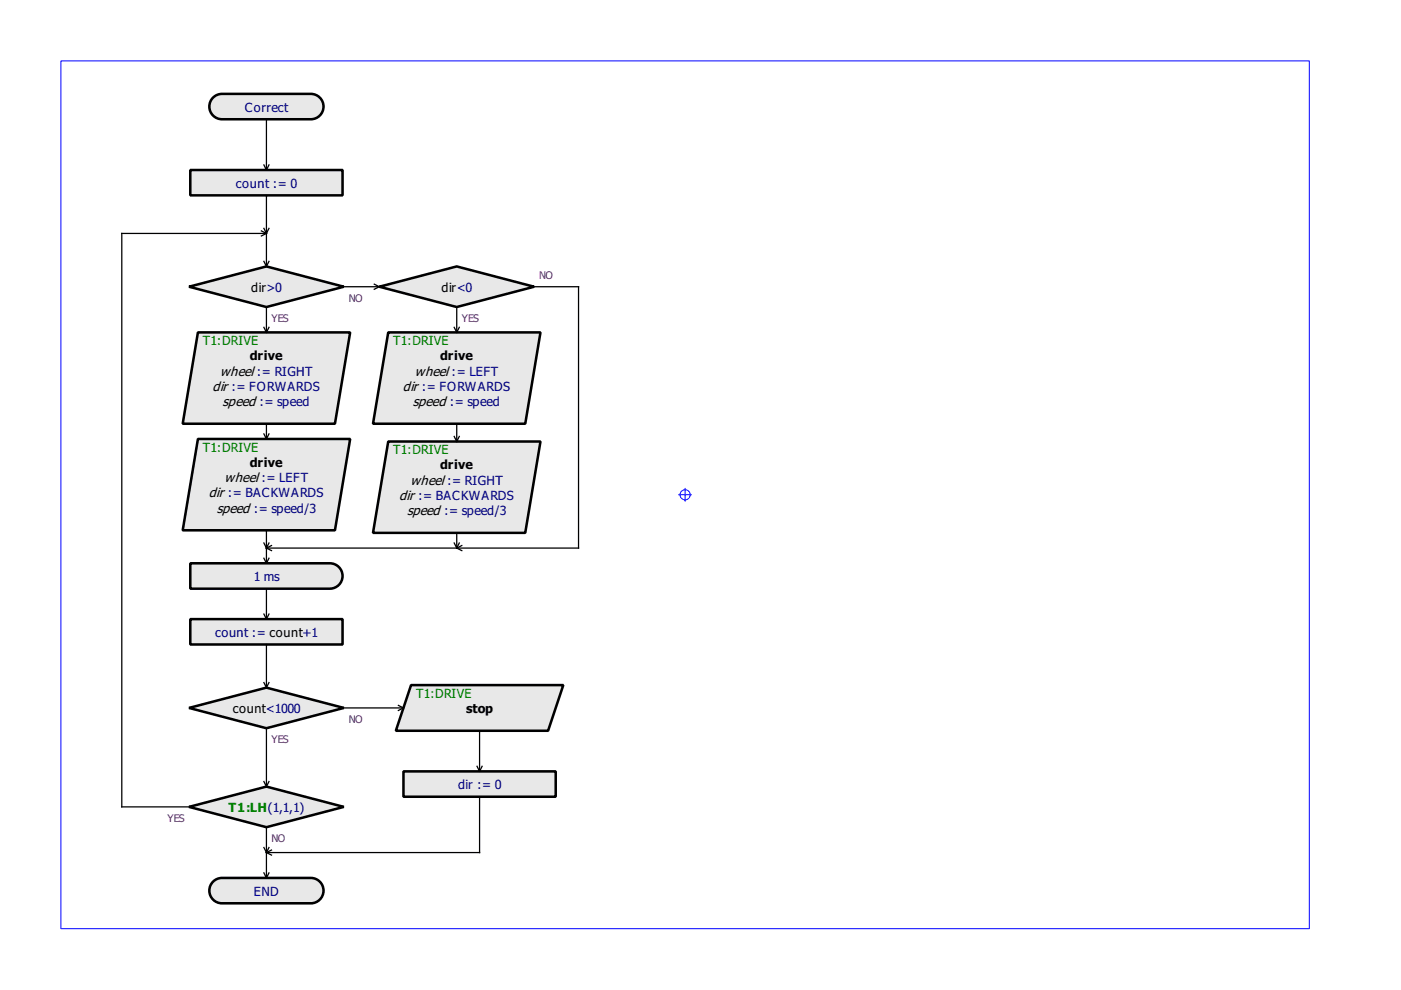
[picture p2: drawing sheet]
<svg xmlns="http://www.w3.org/2000/svg" width="297mm" height="210mm" viewBox="0 0 297 210" stroke-linecap="round" stroke-linejoin="round" font-family="sans-serif">
<path d="M12.9 12.9h264.7v184h-264.7z" fill-rule="evenodd" fill="#fff" stroke="#00f" stroke-width=".21"/>
<g fill="none" stroke="#00f" stroke-width=".21">
<path d="M143.9 104.9h2.7M145.3 103.6v2.7"/>
<circle cx="145.3" cy="104.9" r="1.08"/>
</g>
<g fill="#e8e8e8" stroke="#000" stroke-width=".54">
<path d="M45 20.9a2.68 2.68 0 0 1 2.1-1h18.8a2.69 2.69 0 0 1 2.7 2.7 2.69 2.69 0 0 1-2.7 2.7h-18.8a2.69 2.69 0 0 1-2.5-1.5 2.69 2.69 0 0 1 .4-2.9z" fill-rule="evenodd"/>
<path d="M45 187.2a2.68 2.68 0 0 1 2.1-1.1h18.8a2.69 2.69 0 0 1 2.7 2.7 2.69 2.69 0 0 1-2.7 2.7h-18.8a2.69 2.69 0 0 1-2.5-1.5 2.69 2.69 0 0 1 .4-2.8z" fill-rule="evenodd"/>
<path d="M40.1 60.8l16.4-4.3 16.4 4.3-16.4 4.3z" fill-rule="evenodd"/>
<path d="M42 70.5h32.2l-3.2 19.3h-32.3z" fill-rule="evenodd"/>
<path d="M42 93.1h32.2l-3.2 19.3h-32.3z" fill-rule="evenodd"/>
<path d="M82.3 70.5h32.3l-3.2 19.3h-32.3z" fill-rule="evenodd"/>
<path d="M82.3 93.6h32.3l-3.2 19.4h-32.3z" fill-rule="evenodd"/>
<path d="M80.4 60.8l16.4-4.3 16.4 4.3-16.4 4.3z" fill-rule="evenodd"/>
<path d="M40.3 131.3h32.3v5.3h-32.3z" fill-rule="evenodd"/>
<path d="M40.1 150.1l16.4-4.3 16.4 4.3-16.4 4.3z" fill-rule="evenodd"/>
<path d="M87.2 145.3h32.2l-3.2 9.6h-32.3z" fill-rule="evenodd"/>
<path d="M40.3 36h32.3v5.4h-32.3z" fill-rule="evenodd"/>
<path d="M40.1 171.1l16.4-4.3 16.4 4.3-16.4 4.3z" fill-rule="evenodd"/>
<path d="M85.5 163.5h32.3v5.4h-32.3z" fill-rule="evenodd"/>
<path d="M40.3 119.4h29.6a2.69 2.69 0 0 1 2.7 2.7 2.69 2.69 0 0 1-2.7 2.7h-29.6z" fill-rule="evenodd"/>
</g>
<g fill="none" stroke="#000" stroke-width=".27">
<path d="M56 35l.5 1M56.5 25.3v10.7M57 35l-.5 1M55.4 49l1.1 .5M56 48.4l.5 1.1M56 55.4l.5 1.1M56.5 41.4v15.1M56.5 49.5h-30.7v121.6h14.3M56.5 49.5l-1.1 .5M57 48.4l-.5 1.1M57 55.4l-.5 1.1M56 69.4l.5 1.1"/>
<path d="M56.5 65.1v5.4M57 69.4l-.5 1.1M72.9 60.8h7.5M79.4 60.3l1 .5M80.4 60.8l-1 .5M96.3 69.4l.5 1.1M96.8 65.1v5.4M97.4 69.4l-.6 1.1M113.2 60.8h9.5v55.4h-66.2M56 92l.5 1.1M56.5 89.8v3.3M57 92l-.5 1.1"/>
<path d="M96.3 92.5l.5 1.1M96.8 89.8v3.8M97.4 92.5l-.6 1.1M56 115.1l.5 1.1M56 118.4l.5 1M56.5 112.4v7M56.5 116.2l1.1 .5M57 115.1l-.5 1.1M57 118.4l-.5 1M57.6 115.7l-1.1 .5M96.3 115.1l.5 1.1M96.8 113v3.2"/>
<path d="M96.8 116.2l1.1 .5M97.4 115.1l-.6 1.1M97.9 115.7l-1.1 .5M56 130.2l.5 1.1M56.5 124.8v6.5M56.5 136.6v9.2M57 130.2l-.5 1.1M56 144.7l.5 1.1M56.5 154.4v12.4M57 144.7l-.5 1.1M72.9 150.1h12.6M84.5 149.6l1 .5"/>
<path d="M85.5 150.1l-1 .5M101.7 154.9v8.6M56 179.7l.5 1.1M56 165.7l.5 1.1M56.5 175.4v10.7M57 179.7l-.5 1.1M57 165.7l-.5 1.1M101.1 162.5l.6 1M101.7 168.9v11.9h-45.2M102.2 162.5l-.5 1M56 185.1l.5 1M56.5 180.8l1.1 .5"/>
<path d="M57 185.1l-.5 1M57.6 180.2l-1.1 .6"/>
</g>
<g font-size="3.4">
<text x="45.1" y="82.8">dir := FORWARDS</text>
<text x="46.7" y="79.6">wheel := RIGHT</text>
<text x="85.4" y="82.8">dir := FORWARDS</text>
<text x="88" y="79.6">wheel := LEFT</text>
<text x="47.2" y="86.1">speed := speed</text>
<text x="87.6" y="86.1">speed := speed</text>
<text x="44.2" y="105.4">dir := BACKWARDS</text>
<text x="47.6" y="102.2">wheel := LEFT</text>
<text x="84.6" y="106">dir := BACKWARDS</text>
<text x="87" y="102.8">wheel := RIGHT</text>
<text x="46" y="108.7">speed := speed/3</text>
<text x="86.3" y="109.2">speed := speed/3</text>
</g>
<g font-size="3.2" fill="#000080">
<text x="51.9" y="23.7">Correct</text>
<text x="50" y="39.8">count := 0</text>
<text x="53.8" y="123.2">1 ms</text>
<text x="45.6" y="135">count := count+1</text>
<text x="97.1" y="167.3">dir := 0</text>
<text x="53.8" y="189.9">END</text>
</g>
<g font-size="3.2">
<text x="53.3" y="61.9">dir&gt;0</text>
<text x="93.6" y="61.9">dir&lt;0</text>
<text x="53" y="76.4">drive</text>
<text x="93.3" y="76.4">drive</text>
<text x="53" y="99">drive</text>
<text x="93.3" y="99.5">drive</text>
<text x="49.4" y="151.2">count&lt;1000</text>
<text x="98.9" y="151.2">stop</text>
</g>
<g font-size="3.2" fill="#008000">
<text x="43" y="73.2">T1:DRIVE</text>
<text x="83.4" y="73.2">T1:DRIVE</text>
<text x="43" y="95.8">T1:DRIVE</text>
<text x="83.4" y="96.3">T1:DRIVE</text>
<text x="88.2" y="147.9">T1:DRIVE</text>
<text x="48.4" y="172.2">T1:LH(1,1,1)</text>
</g>
<g font-size="2.7" fill="#800080">
<text x="114.3" y="59.2">NO</text>
<text x="74" y="64">NO</text>
<text x="57.6" y="68.3">YES</text>
<text x="97.9" y="68.3">YES</text>
<text x="74" y="153.3">NO</text>
<text x="57.6" y="157.6">YES</text>
<text x="35.5" y="174.3">YES</text>
<text x="57.6" y="178.6">NO</text>
</g>
</svg>
